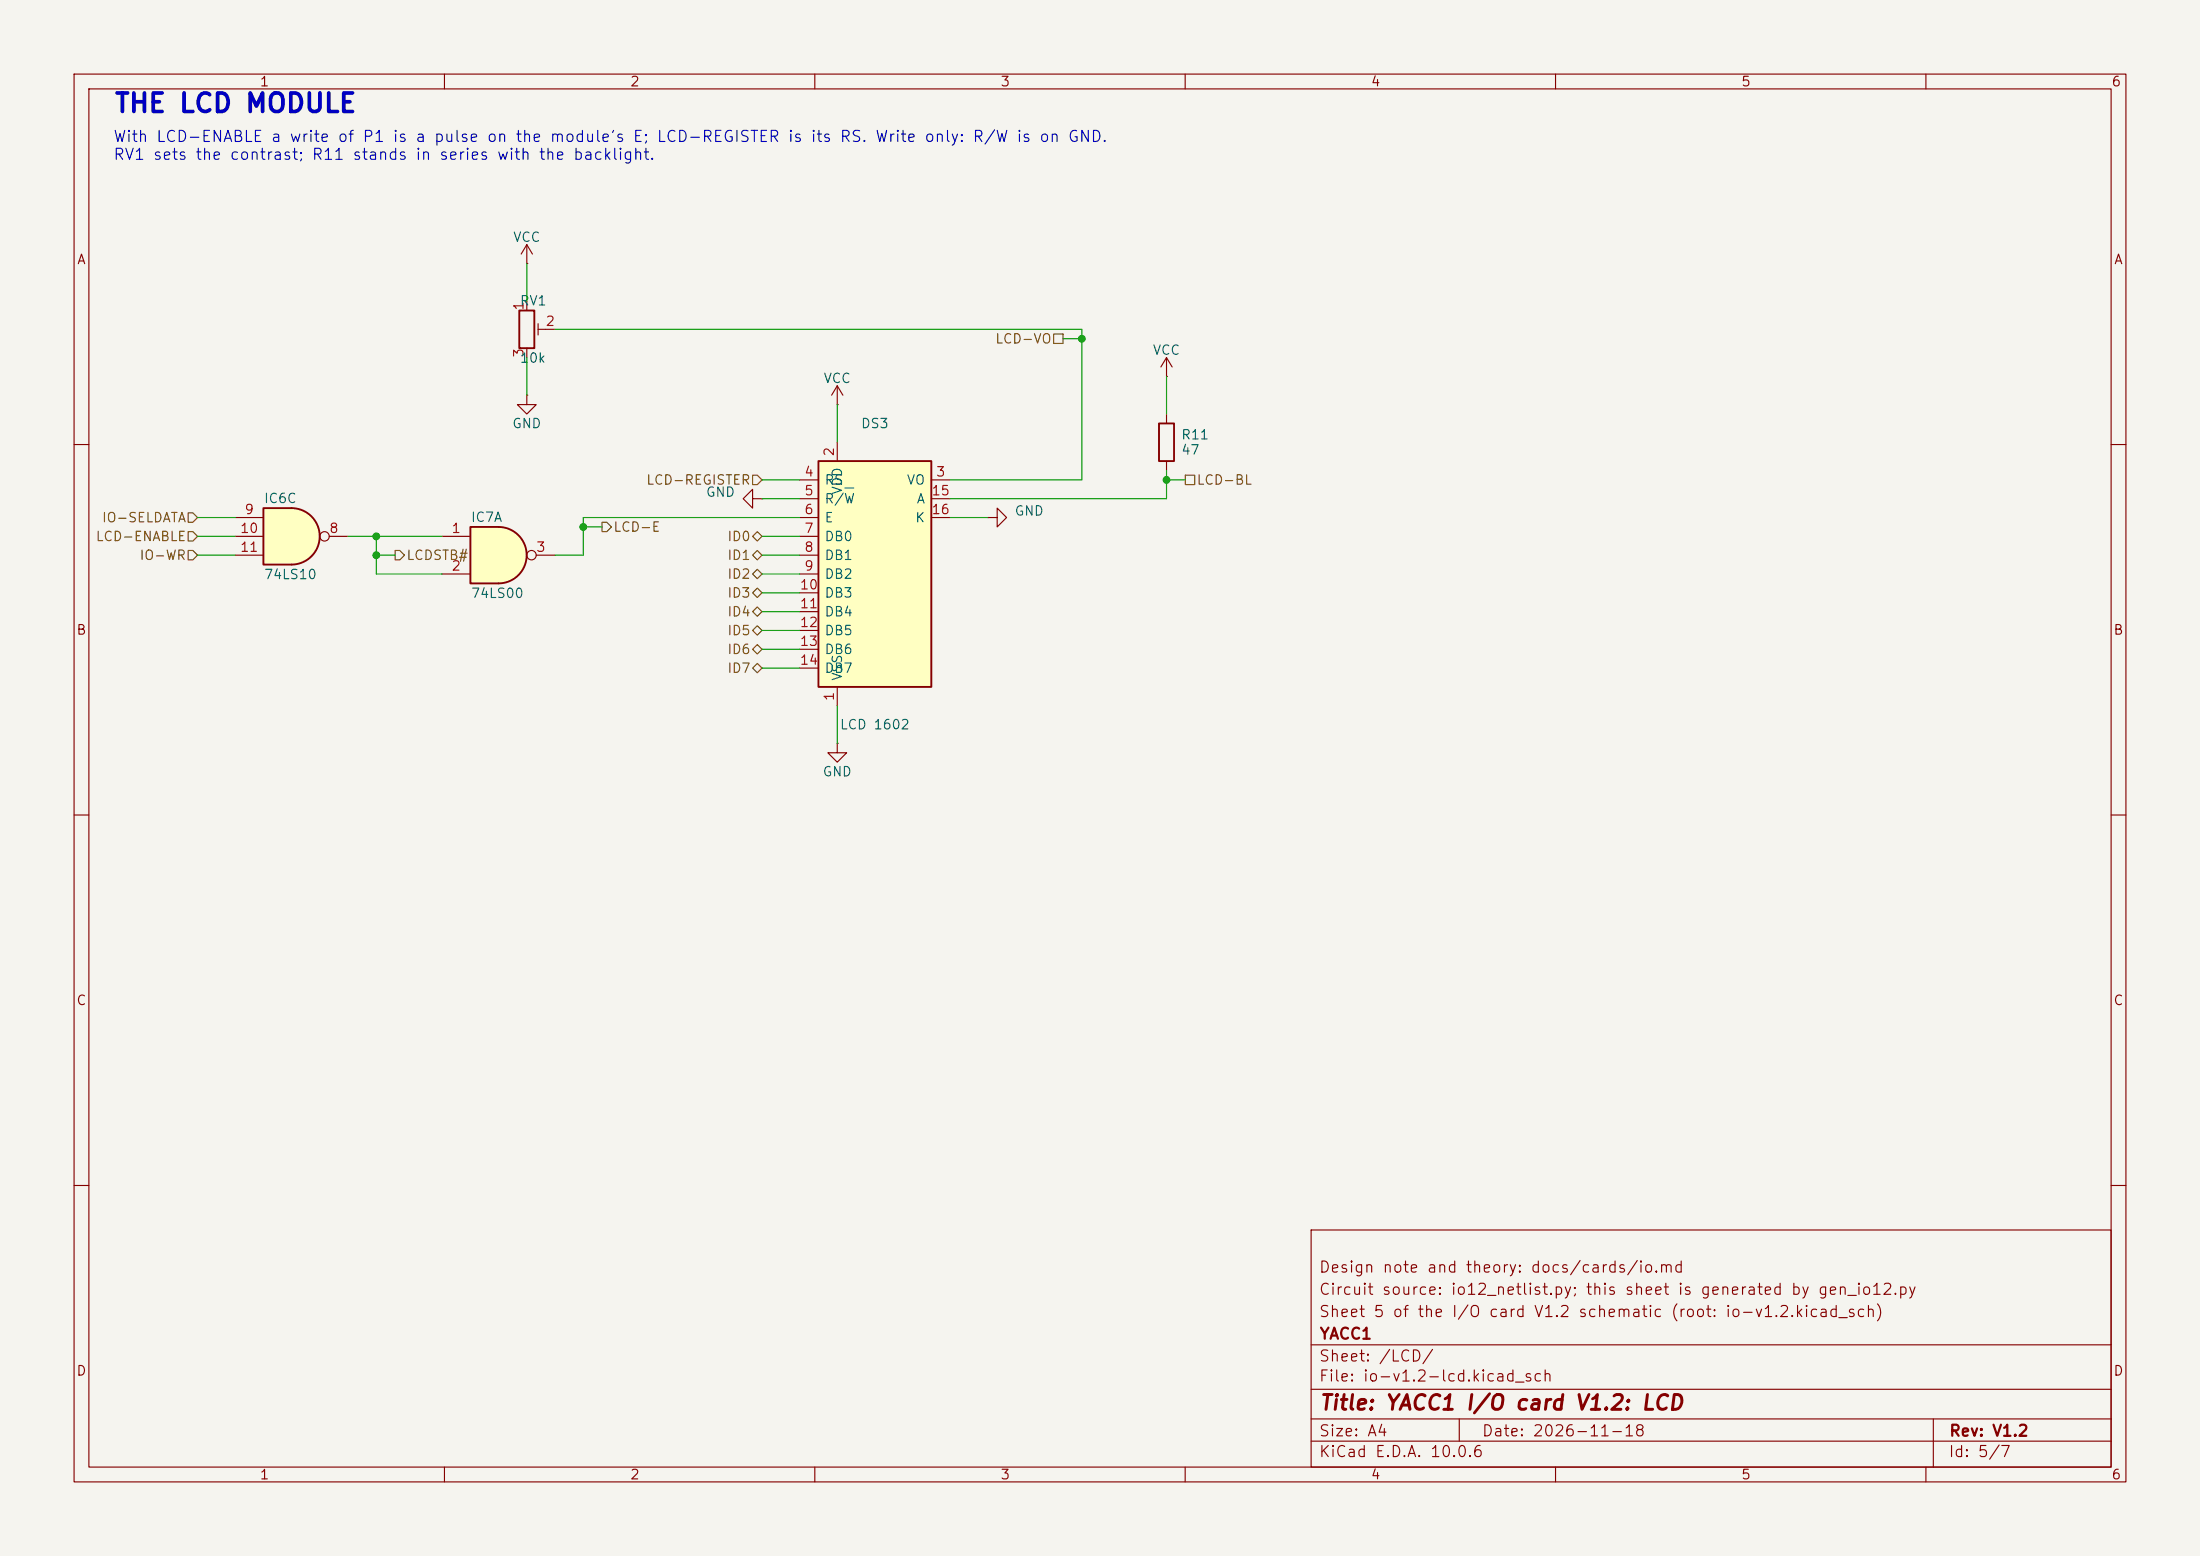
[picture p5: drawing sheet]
<svg xmlns="http://www.w3.org/2000/svg" width="297mm" height="210mm" viewBox="0 0 297 210" stroke-linecap="round" stroke-linejoin="round" font-family="sans-serif">
<path d="M0 0h297v210h-297z" fill="#f5f4ef" stroke="#f5f4ef" stroke-width=".14"/>
<g fill="none" stroke="#840000" stroke-width=".15">
<path d="M10 10h277v190h-277zM12 12h273v186h-273zM60 10v2M110 10v2M160 10v2M210 10v2M260 10v2M10 60h2M285 60h2M10 110h2M285 110h2M10 160h2"/>
<path d="M177 166h108v32h-108zM285 160h2M60 198v2M110 198v2M160 198v2M177 194.5h108M177 191.5h108M177 187.5h108M177 181.5h108M197 191.5v3M210 198v2M260 198v2"/>
<path d="M261 191.5v6.5"/>
</g>
<path d="M67.3 71.1a3.8 3.8 0 0 1 3.8 3.8 3.8 3.8 0 0 1-3.8 3.8z" fill="#ffffc2" stroke="#ffffc2" stroke-width=".14"/>
<path d="M63.5 71.1h3.8v7.6h-3.8z" fill="#ffffc2"/>
<path d="M156.5 57.2h2v5h-2zM63.5 71.1h3.8a3.8 3.8 0 0 1 3.8 3.8 3.8 3.8 0 0 1-3.8 3.8h-3.8z" fill="none" stroke="#840000" stroke-width=".25"/>
<g fill="none" stroke="#840000" stroke-width=".15">
<path d="M157.5 50.8h.1M157.5 48.3l-.8 1.2M157.5 48.3l.7 1.2M157.5 48.3v2.5M157.5 55.9v1.3M59.7 72.4h3.8M59.7 77.5h3.8M72.4 74.9h2.5M101.6 67.3v-1.3l-1.3 1.3 1.3 1.3v-1.3h1.3M102.9 67.3h.1M133.3 69.9h1.3v-1.3l1.3 1.3-1.3 1.2v-1.2M133.3 69.9h.1"/>
<path d="M157.5 62.2v1.3"/>
<circle cx="71.8" cy="74.9" r=".63"/>
</g>
<path d="M110.5 62.2h15.2v30.5h-15.2z" fill="#ffffc2"/>
<path d="M110.5 62.2h15.2v30.5h-15.2z" fill="none" stroke="#840000" stroke-width=".25"/>
<g fill="none" stroke="#840000" stroke-width=".15">
<path d="M71.1 35.6h.1M71.1 33l-.7 1.3M71.1 33l.8 1.3M71.1 33v2.6M113 54.6h.1M113 52.1v2.5M113 59.7v2.5M113 52.1l-.7 1.2M113 52.1l.8 1.2M107.9 64.8h2.6M107.9 67.3h2.6M107.9 69.9h2.6"/>
<path d="M107.9 72.4h2.6M107.9 74.9h2.6M107.9 77.5h2.6M125.7 64.8h2.6M125.7 67.3h2.6M125.7 69.9h2.6M107.9 80h2.6M107.9 82.6h2.6M107.9 85.1h2.6M107.9 87.6h2.6M107.9 90.2h2.6M113 92.7v2.6"/>
<path d="M113 100.3v1.3h1.3l-1.3 1.3-1.2-1.3h1.2M113 100.3h.1"/>
</g>
<path d="M114.1 65.9h1.2" fill="none" stroke="#006464" stroke-width=".15"/>
<path d="M39.4 68.6a3.8 3.8 0 0 1 3.8 3.8 3.8 3.8 0 0 1-3.8 3.8z" fill="#ffffc2" stroke="#ffffc2" stroke-width=".14"/>
<path d="M35.6 68.6h3.8v7.6h-3.8z" fill="#ffffc2"/>
<path d="M70.1 41.9h2v5.1h-2zM35.6 68.6h3.8a3.8 3.8 0 0 1 3.8 3.8 3.8 3.8 0 0 1-3.8 3.8h-3.8z" fill="none" stroke="#840000" stroke-width=".25"/>
<g fill="none" stroke="#840000" stroke-width=".15">
<path d="M71.1 53.3v1.3h1.3l-1.3 1.3-1.3-1.3h1.3M71.1 53.3h.1M71.1 40.6v1.3M71.1 47v1.3M72.6 43.7v1.5M72.6 44.5h2.3M31.7 72.4h3.9M31.7 69.9h3.9M31.7 74.9h3.9M44.4 72.4h2.6"/>
<circle cx="43.8" cy="72.4" r=".63"/>
</g>
<g fill="none" stroke="#725600" stroke-width=".15">
<path d="M142.2 45.1h1.3v1.3h-1.3zM25.4 69.2h.6l.7 .7-.7 .6h-.6zM25.4 71.8h.6l.7 .6-.7 .6h-.6zM25.4 74.3h.6l.7 .6-.7 .7h-.6zM53.3 74.3h.7l.6 .6-.6 .7h-.7zM81.3 70.5h.6l.6 .6-.6 .7h-.6zM101.6 64.1h.6l.7 .7-.7 .6h-.6zM101.6 72.4l.6-.6 .7 .6-.7 .6zM101.6 77.5l.6-.7 .7 .7-.7 .6zM102.2 74.3l.7 .6-.7 .7-.6-.7zM160 64.1h1.3v1.3h-1.3zM101.6 90.2l.6-.7 .7 .7-.7 .6z"/>
<path d="M101.6 87.6l.6-.6 .7 .6-.7 .7zM101.6 80l.6-.6 .7 .6-.7 .6zM101.6 85.1l.6-.6 .7 .6-.7 .6zM101.6 82.6l.6-.7 .7 .7-.7 .6z"/>
</g>
<g fill="none" stroke="#009600" stroke-width=".15">
<path d="M71.1 35.6v5M71.1 48.3v5M74.9 44.5h71.1v20.3h-17.7M113 54.6v5.1M143.5 45.7h2.5M157.5 50.8v5.1M26.7 69.9h5M26.7 74.9h5M26.7 72.4h5M47 72.4h12.7M50.8 74.9h2.5M50.8 72.4v5.1h8.9"/>
<path d="M78.7 71.1h2.6M102.9 74.9h5M102.9 72.4h5M102.9 77.5h5M102.9 64.8h5M102.9 67.3h5M107.9 69.9h-29.2v5h-3.8M128.3 69.9h5M157.5 64.8h2.5M157.5 63.5v3.8h-29.2M102.9 87.6h5M102.9 90.2h5"/>
<path d="M102.9 80h5M102.9 82.6h5M102.9 85.1h5M113 95.3v5"/>
</g>
<g fill="#009600" stroke="#009600" stroke-width=".14">
<circle cx="50.8" cy="74.9" r=".46"/>
<circle cx="50.8" cy="72.4" r=".46"/>
<circle cx="78.7" cy="71.1" r=".46"/>
<circle cx="157.5" cy="64.8" r=".46"/>
<circle cx="146" cy="45.7" r=".46"/>
</g>
<text font-size="2.5" fill="#0000c2" x="15.3" y="15.8">THE LCD MODULE</text>
<text font-size="2" fill="#840000" x="178" y="190.8">Title: YACC1 I/O card V1.2: LCD</text>
<g font-size="1.5" fill="#0000c2">
<text x="15.2" y="19.5">With LCD-ENABLE a write of P1 is a pulse on the module's E; LCD-REGISTER is its RS. Write only: R/W is on GND.</text>
<text x="15.2" y="22">RV1 sets the contrast; R11 stands in series with the backlight.</text>
</g>
<g font-size="1.5" fill="#840000">
<text x="178" y="172.1">Design note and theory: docs/cards/io.md</text>
<text x="178" y="178.1">Sheet 5 of the I/O card V1.2 schematic (root: io-v1.2.kicad_sch)</text>
<text x="178" y="175.1">Circuit source: io12_netlist.py; this sheet is generated by gen_io12.py</text>
<text x="178" y="184.1">Sheet: /LCD/</text>
<text x="178" y="181.1">YACC1</text>
<text x="178" y="186.8">File: io-v1.2-lcd.kicad_sch</text>
<text x="178" y="197">KiCad E.D.A. 10.0.6</text>
<text x="178" y="194.2">Size: A4</text>
<text x="200" y="194.2">Date: 2026-11-18</text>
<text x="263" y="197">Id: 5/7</text>
<text x="263" y="194.2">Rev: V1.2</text>
</g>
<g font-size="1.3" fill="#840000">
<text x="35" y="12">1</text>
<text x="85" y="12">2</text>
<text x="135" y="12">3</text>
<text x="185" y="12">4</text>
<text x="235" y="12">5</text>
<text x="285" y="12">6</text>
<text x="10.3" y="36">A</text>
<text x="285.3" y="36">A</text>
<text x="10.2" y="86">B</text>
<text x="285.2" y="86">B</text>
<text x="10.2" y="136">C</text>
<text x="285.2" y="136">C</text>
<text x="10.2" y="186">D</text>
<text x="285.2" y="186">D</text>
<text x="35" y="200">1</text>
<text x="85" y="200">2</text>
<text x="135" y="200">3</text>
<text x="185" y="200">4</text>
<text x="235" y="200">5</text>
<text x="285" y="200">6</text>
</g>
<g font-size="1.3" fill="#006464">
<text x="69.2" y="33">VCC</text>
<text x="70.1" y="41.5">RV1</text>
<text x="70.1" y="49.3">10k</text>
<text x="111.1" y="52">VCC</text>
<text x="155.5" y="48.2">VCC</text>
<text x="69.1" y="58.1">GND</text>
<text x="116.1" y="58.1">DS3</text>
<text x="159.4" y="59.6">R11</text>
<text x="111.2" y="65.7">RS</text>
<text x="122.3" y="65.7">VO</text>
<text x="159.4" y="61.7">47</text>
<text x="35.5" y="68.2">IC6C</text>
<text x="63.5" y="70.8">IC7A</text>
<text x="95.2" y="67.4">GND</text>
<text x="111.2" y="68.3">R/W</text>
<text x="111.2" y="70.8">E</text>
<text x="114" y="66.8" transform="rotate(-90 114 66.8)">VDD</text>
<text x="123.5" y="70.8">K</text>
<text x="123.7" y="68.3">A</text>
<text x="136.9" y="69.9">GND</text>
<text x="111.2" y="73.4">DB0</text>
<text x="111.2" y="75.9">DB1</text>
<text x="35.5" y="78.5">74LS10</text>
<text x="63.5" y="81">74LS00</text>
<text x="111.2" y="78.4">DB2</text>
<text x="111.2" y="81">DB3</text>
<text x="111.2" y="83.5">DB4</text>
<text x="111.2" y="86.1">DB5</text>
<text x="111.2" y="88.6">DB6</text>
<text x="111.2" y="91.1">DB7</text>
<text x="114" y="92" transform="rotate(-90 114 92)">VSS</text>
<text x="113.3" y="98.8">LCD 1602</text>
<text x="111" y="105.1">GND</text>
</g>
<g font-size="1.3" fill="#a90000">
<text x="71" y="42" transform="rotate(-90 71 42)">1</text>
<text x="73.6" y="44.3">2</text>
<text x="71" y="48.4" transform="rotate(-90 71 48.4)">3</text>
<text x="108.5" y="64.6">4</text>
<text x="112.9" y="61.7" transform="rotate(-90 112.9 61.7)">2</text>
<text x="126.3" y="64.6">3</text>
<text x="32.9" y="69.7">9</text>
<text x="108.5" y="67.2">5</text>
<text x="108.5" y="69.7">6</text>
<text x="125.7" y="67.2">15</text>
<text x="125.7" y="69.7">16</text>
<text x="32.3" y="72.3">10</text>
<text x="32.3" y="74.8">11</text>
<text x="44.4" y="72.3">8</text>
<text x="60.9" y="72.3">1</text>
<text x="60.9" y="77.3">2</text>
<text x="72.3" y="74.8">3</text>
<text x="108.5" y="72.3">7</text>
<text x="108.5" y="74.8">8</text>
<text x="108.5" y="77.3">9</text>
<text x="107.9" y="79.9">10</text>
<text x="107.9" y="82.4">11</text>
<text x="107.9" y="85">12</text>
<text x="107.9" y="87.5">13</text>
<text x="107.9" y="90">14</text>
<text x="112.9" y="94.7" transform="rotate(-90 112.9 94.7)">1</text>
</g>
<g font-size="1.3" fill="#725600">
<text x="134.3" y="46.7">LCD-VO</text>
<text x="87.2" y="65.7">LCD-REGISTER</text>
<text x="161.5" y="65.7">LCD-BL</text>
<text x="13.7" y="70.8">IO-SELDATA</text>
<text x="12.8" y="73.4">LCD-ENABLE</text>
<text x="18.8" y="75.9">IO-WR</text>
<text x="54.8" y="75.9">LCDSTB#</text>
<text x="82.7" y="72.1">LCD-E</text>
<text x="98.1" y="73.4">ID0</text>
<text x="98.1" y="75.9">ID1</text>
<text x="98.1" y="78.4">ID2</text>
<text x="98.1" y="81">ID3</text>
<text x="98.1" y="83.5">ID4</text>
<text x="98.1" y="88.6">ID6</text>
<text x="98.1" y="86.1">ID5</text>
<text x="98.1" y="91.1">ID7</text>
</g>
</svg>
